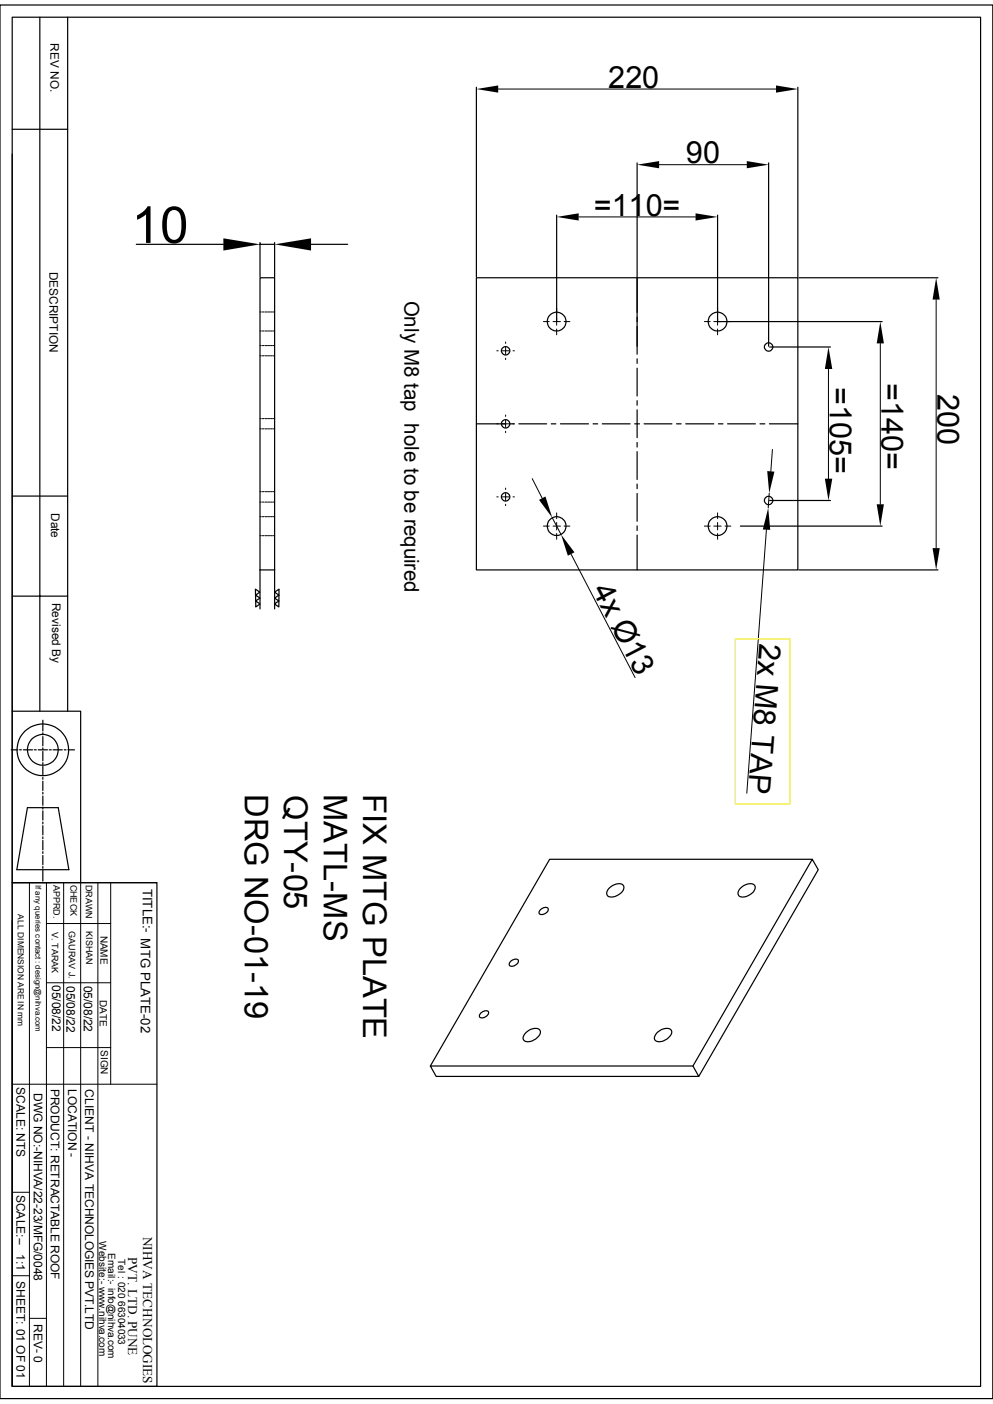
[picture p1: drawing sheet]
<svg xmlns="http://www.w3.org/2000/svg" width="210mm" height="297mm" viewBox="0 0 210 297" stroke-linecap="round" stroke-linejoin="round" font-family="sans-serif">
<g fill="none" stroke="#000" stroke-width=".25">
<path d="M0 1.1h210v294.8h-210zM2.6 3.6h204.8v289.7h-204.8zM8.4 3.6v146.9M14.3 3.6v146.9M100.8 18.5v40M168.7 18.5v40M2.6 32.6v117.9h14.5v36.2M2.6 27.3h11.7M134.7 34.5v40.4M162.6 34.5v38.7M28.8 51.7h18.4M55 51.3v7.2"/>
<path d="M55 51.7h3.1M58.1 51.3v7.2M65.8 51.7h7.7M100.8 58.8h67.9v61.8h-67.9zM117.7 45.5v22.3M151.8 45.5v22.3M169 58.8h29.4M134.7 75.9v1M134.7 77.9v5.9M151.9 68h34.7M162.8 73.4h12.8M100.8 89.7h6"/>
<path d="M107.7 89.7h1M109.7 89.7h5.9M116.6 89.7h1M118.5 89.7h6M125.4 89.7h1M127.4 89.7h5.9M134.2 89.7h1.1M134.7 84.8v.9M134.7 86.7v5.9M134.7 93.6v1M134.7 95.5v5.9M136.2 89.7h5.9"/>
<path d="M143.1 89.7h1M145 89.7h6M151.9 89.7h1M153.9 89.7h5.9M160.7 89.7h1.1M162.7 89.7h6M2.6 104.9h11.7M134.7 102.4v1M134.7 104.4v5.9M134.7 111.3v.9M134.7 113.2v7.4M156.6 111.3h30"/>
<path d="M162.8 105.9h12.8M2.6 126.1h11.7M54 124.6l.9 .7-.8 .6 .9 .6-.9 .6 .9 .7-.9 .6zM55 120.6v-61.8h3.1v70M55 120.6h3.1M55 120.6v8.2M58.1 125.3l.9-.7v3.8l-1-.6 1-.7-.9-.6 .9-.6zM169 120.6h29.4M2.4 158.6h1.4M2.6 150.5v36.2M4.1 158.6h.4M5 158.6h1.9"/>
<path d="M7.3 158.6h.4M8.1 158.6h1.9M9.1 152.4v2.2M9.1 155v.4M9.1 155.8v2M9.1 158.2v.4M9.1 159v2M10.4 158.6h.4M11.2 158.6h2M13.6 158.6h.4M14.4 158.6h1.3M5.8 170.9h6.5l2.3 13.1h-11z"/>
<path d="M9.1 161.3v.4M9.1 162.1v2M9.1 164.5v.3M9.1 165.3v1.9M9.1 167.6v.4M9.1 168.4v1.9M9.1 170.7v.5M9.1 171.5v2M9.1 173.9v.4M9.1 174.7v1.9M9.1 177v.4M9.1 177.8v2"/>
<path d="M2.6 186.7h30.6v106.6h-30.6zM2.6 194.8v98.5M9.1 184.1v2.3M9.1 180.2v.4M9.1 181v1.9M9.1 183.3v.4M114.3 192.4a1.25 1.25 0 0 1 1.6-.2 1.26 1.26 0 0 1-1.9 1.1v-.5zM128.7 188a2.57 2.57 0 0 1 3-.8 1.4 1.4 0 0 1-.8 2 2.01 2.01 0 0 1-2.5 .2l-.1-.6zM156.5 188a2.57 2.57 0 0 1 3-.8 1.4 1.4 0 0 1-.8 2 2.01 2.01 0 0 1-2.5 .2l-.1-.6zM171.8 181.8h-55.6l-25.2 43.7M101.7 214.3a1.06 1.06 0 0 1 1.6-.1 1.33 1.33 0 0 1-1.9 .9v-.4zM108 203.4a1.1 1.1 0 0 1 1.6-.2 1.32 1.32 0 0 1-1.9 1v-.4z"/>
<path d="M111 218.7a2.54 2.54 0 0 1 3.1-.9 1.26 1.26 0 0 1-.6 1.8 2.13 2.13 0 0 1-2.8 .4v-.6zM139 218.4a2.43 2.43 0 0 1 2.9-.6 1.26 1.26 0 0 1-.6 1.8 2.13 2.13 0 0 1-2.8 .4l-.1-.6zM91 225.5h55.6l1.2 2.2h-55.6zM146.6 225.5l25.2-43.7 1.3 2.2-25.3 43.7"/>
<circle cx="106.9" cy="74.2" r=".89"/>
<circle cx="117.7" cy="68" r="2"/>
<circle cx="151.8" cy="68" r="2"/>
<circle cx="162.6" cy="73.4" r=".89"/>
<circle cx="106.9" cy="89.7" r=".89"/>
<circle cx="106.9" cy="105.1" r=".89"/>
<circle cx="117.7" cy="111.3" r="2"/>
<circle cx="151.8" cy="111.3" r="2"/>
<circle cx="162.6" cy="105.9" r=".89"/>
<circle cx="9.1" cy="158.6" r="5.5"/>
<circle cx="9.1" cy="158.6" r="3.3"/>
</g>
<g fill="none" stroke="#000" stroke-width=".21">
<path d="M105.4 18.8h58.7M139.4 34.8h18.5M122.4 45.9h24.7M55 73.1h.2M55 66h.2M55 75.3h.2M55 70h.2M55.5 73.1h.3M55.5 66h.3M55.5 75.3h.3M55.5 70h.3M56 73.1h.4"/>
<path d="M56 66h.4M56 75.3h.4M56 70h.4M56.6 73.1h.4M56.6 66h.4M56.6 75.3h.4M56.6 70h.4M57.2 73.1h.4M57.2 66h.4M57.2 75.3h.4M57.2 70h.4M57.8 75.3h.3"/>
<path d="M57.8 70h.3M57.8 73.1h.3M57.8 66h.3M105.1 74.2h.3M106.1 74.2h.8v.8M106.9 72.3v.3M106.9 75.8v.3M106.9 73.4v.8h.8M108.5 74.2h.3M114.9 68h1.3M117 68h.7v.8M117.7 67.2v.8h.8"/>
<path d="M117.7 65.2v1.3M117.7 69.6v1.2M119.3 68h1.2M149 68h1.2M151 68h.8v.8M151.8 67.2v.8h.7M151.8 65.2v1.3M151.8 69.6v1.2M153.3 68h1.3M175.2 78.1v23.2M186.2 72.6v34.1M198 63.4v52.6"/>
<path d="M55 88.6h.2M55 90.7h.2M55.5 88.6h.3M55.5 90.7h.3M56 88.6h.4M56 90.7h.4M56.6 88.6h.4M56.6 90.7h.4M57.2 88.6h.4M57.2 90.7h.4M57.8 90.7h.3M57.8 88.6h.3"/>
<path d="M105.1 89.7h.3M106.1 89.7h.8v.7M106.9 87.8v.3M106.9 91.2v.3M106.9 88.9v.8h.8M108.5 89.7h.3M163.4 95.1l-.4 4.6M55 104h.2M55 109.3h.2M55 106.2h.2M55 113.3h.2M55.5 104h.3"/>
<path d="M55.5 109.3h.3M55.5 106.2h.3M55.5 113.3h.3M56 104h.4M56 109.3h.4M56 106.2h.4M56 113.3h.4M56.6 104h.4M56.6 109.3h.4M56.6 106.2h.4M56.6 113.3h.4M57.2 104h.4"/>
<path d="M57.2 109.3h.4M57.2 106.2h.4M57.2 113.3h.4M57.8 106.2h.3M57.8 113.3h.3M57.8 104h.3M57.8 109.3h.3M105.1 105.1h.3M106.1 105.1h.8v.8M106.9 103.3v.2M106.9 106.7v.3M106.9 104.3v.8h.8"/>
<path d="M108.5 105.1h.3M112.6 101.3l2.1 4.1M114.9 111.3h1.3M116.8 109.5l1.9 3.6M117 111.3h.7v.8M117.7 110.5v.8h.8M117.7 108.5v1.2M117.7 112.9v1.2M119.3 111.3h1.2M120.8 117.2l13.5 26.1M149 111.3h1.2M151 111.3h.8v.8"/>
<path d="M151.8 110.5v.8h.7M151.8 108.5v1.2M151.8 112.9v1.2M153.3 111.3h1.3M162.1 112.1l-4.2 55.7M162.7 104.4l-.2 3M2.6 186.7h30.6M6.2 186.7v106.6M9.8 195.4h13.6M9.8 186.7v106.6M13.5 186.7v106.6M17.1 186.7v106.6"/>
<path d="M20.7 186.7v106.6M23.4 186.7v42.7M9.8 207.9h13.6M2.6 229.4h30.6M9.8 221.6h13.6M2.6 252.2h3.6M2.6 269.9h3.6M6.2 278.9h3.6"/>
</g>
<g fill="#000">
<path d="M100.8 18.8l4.6-.7v1.5zM164.1 18.1l4.6 .7-4.6 .8zM134.7 34.8l4.7-.7v1.5zM157.9 34.1l4.7 .7-4.7 .8zM47.2 50.4l7.8 1.3-7.8 1.3zM58.1 51.7l7.7-1.3v2.6zM117.7 45.9l4.7-.8v1.6zM147.1 45.1l4.7 .8-4.7 .8zM175.2 73.4l.8 4.7h-1.5zM186.2 68l.7 4.6h-1.5zM198 58.8l.8 4.6h-1.6zM162.3 99.7l1.5 .1-1.1 4.6z"/>
<path d="M114 105.7l1.4-.7 1.4 4.5zM118.7 113.1l2.8 3.7-1.4 .8zM162.5 107.4l.4 4.7-1.6-.1zM174.5 101.3h1.5l-.8 4.6zM185.4 106.7h1.5l-.7 4.6zM197.2 116h1.6l-.8 4.6z"/>
</g>
<path d="M155.5 135.1h11.5v35h-11.5z" fill="none" stroke="#f1eb1f" stroke-width=".25"/>
<text font-size="10.8" x="27.8" y="51.4">10</text>
<g font-size="6.9">
<text x="51.8" y="168" transform="rotate(90 51.8 168)">DRG NO-01-19</text>
<text x="76.8" y="168" transform="rotate(90 76.8 168)">FIX MTG PLATE</text>
<text x="60.1" y="168.2" transform="rotate(90 60.1 168.2)">QTY-05</text>
<text x="68.5" y="168" transform="rotate(90 68.5 168)">MATL-MS</text>
</g>
<g font-size="6.5">
<text x="128.7" y="18.5">220</text>
<text x="145.1" y="34.6">90</text>
<text x="125.6" y="45.6">=110=</text>
<text x="175.5" y="81.8" transform="rotate(90 175.5 81.8)">=105=</text>
<text x="186.4" y="81.1" transform="rotate(90 186.4 81.1)">=140=</text>
<text x="198.3" y="83.3" transform="rotate(90 198.3 83.3)">200</text>
<text x="125.1" y="124.7" transform="rotate(63 125.1 124.7)">4x Ø13</text>
<text x="160.6" y="135.9" transform="rotate(94 160.6 135.9)">2x M8 TAP</text>
</g>
<text font-size="4.3" x="85.6" y="63.6" transform="rotate(90 85.6 63.6)">Only M8 tap hole to be required</text>
<g font-size="2.8">
<text x="30.2" y="188" transform="rotate(90 30.2 188)">TITLE:- MTG PLATE-02</text>
<text x="30.3" y="261.6" transform="rotate(90 30.3 261.6)">NIHVA TECHNOLOGIES</text>
<text x="27.1" y="265.9" transform="rotate(90 27.1 265.9)">PVT. LTD. PUNE</text>
</g>
<g font-size="2.5">
<text x="10.7" y="9.2" transform="rotate(90 10.7 9.2)">REV NO.</text>
<text x="10.5" y="57.5" transform="rotate(90 10.5 57.5)">DESCRIPTION</text>
<text x="10.8" y="108.5" transform="rotate(90 10.8 108.5)">Date</text>
<text x="11" y="127.5" transform="rotate(90 11 127.5)">Revised By</text>
<text x="11" y="208.4" transform="rotate(90 11 208.4)">05/08/22</text>
<text x="14.1" y="208.5" transform="rotate(90 14.1 208.5)">05/08/22</text>
<text x="17.7" y="208.5" transform="rotate(90 17.7 208.5)">05/08/22</text>
<text x="3.5" y="230" transform="rotate(90 3.5 230)">SCALE: NTS</text>
<text x="7.2" y="231.2" transform="rotate(90 7.2 231.2)">DWG NO:-NIHVA/22-23/MFG/0048</text>
<text x="10.8" y="230.3" transform="rotate(90 10.8 230.3)">PRODUCT: RETRACTABLE ROOF</text>
<text x="14.4" y="230.3" transform="rotate(90 14.4 230.3)">LOCATION -</text>
<text x="18" y="230.4" transform="rotate(90 18 230.4)">CLIENT - NIHVA TECHNOLOGIES PVT.LTD</text>
<text x="3.5" y="252.7" transform="rotate(90 3.5 252.7)">SCALE:--</text>
<text x="3.5" y="265.3" transform="rotate(90 3.5 265.3)">1:1</text>
<text x="3.5" y="271" transform="rotate(90 3.5 271)">SHEET: 01 OF 01</text>
<text x="7.2" y="280" transform="rotate(90 7.2 280)">REV- 0</text>
</g>
<g font-size="2.1">
<text x="21.3" y="197.9" transform="rotate(90 21.3 197.9)">NAME</text>
<text x="21.1" y="211.5" transform="rotate(90 21.1 211.5)">DATE</text>
<text x="21.3" y="222.1" transform="rotate(90 21.3 222.1)">SIGN</text>
<text x="21" y="262.6" transform="rotate(90 21 262.6)">Website:- www.nihva.com</text>
<text x="22.9" y="265" transform="rotate(90 22.9 265)">Email:- info@nihva.com</text>
<text x="25" y="266.3" transform="rotate(90 25 266.3)">Tel : 020 66304033</text>
</g>
<g font-size="1.9">
<text x="11.3" y="187.2" transform="rotate(90 11.3 187.2)">APPRD.</text>
<text x="14.9" y="187.1" transform="rotate(90 14.9 187.1)">CHECK</text>
<text x="18.1" y="187.2" transform="rotate(90 18.1 187.2)">DRAWN</text>
<text x="11" y="197.1" transform="rotate(90 11 197.1)">V. TARAK</text>
<text x="14.6" y="197" transform="rotate(90 14.6 197)">GAURAV J.</text>
<text x="18.2" y="197" transform="rotate(90 18.2 197)">KISHAN</text>
</g>
<text font-size="1.8" x="3.8" y="193.4" transform="rotate(90 3.8 193.4)">ALL DIMENSION ARE IN mm</text>
<text font-size="1.7" x="7.5" y="187.2" transform="rotate(90 7.5 187.2)">If any queries contact : design@nihva.com</text>
</svg>
